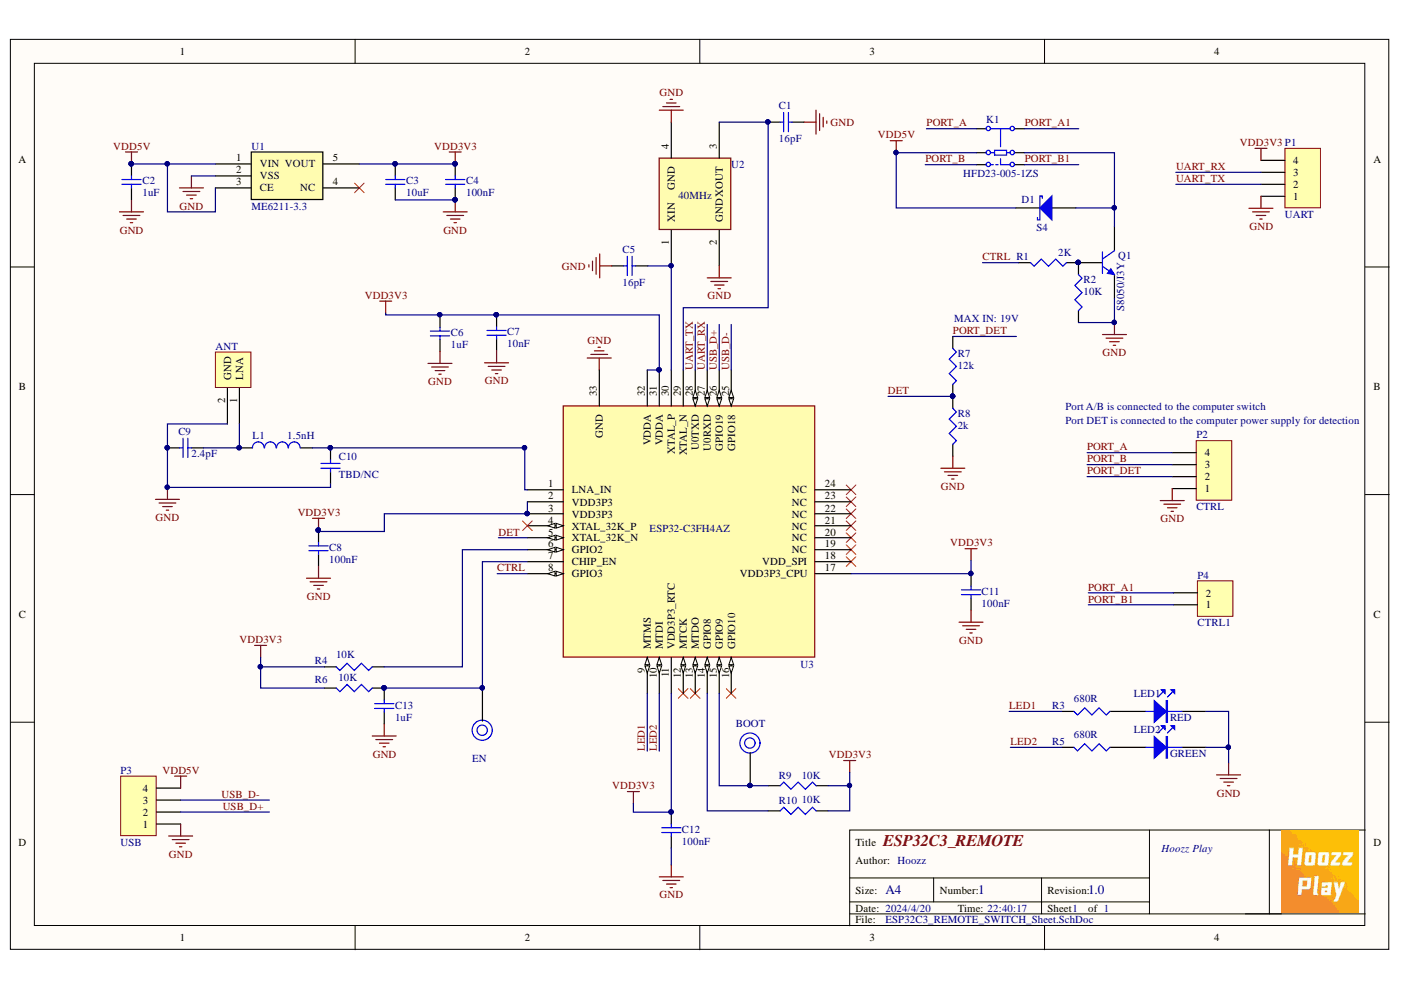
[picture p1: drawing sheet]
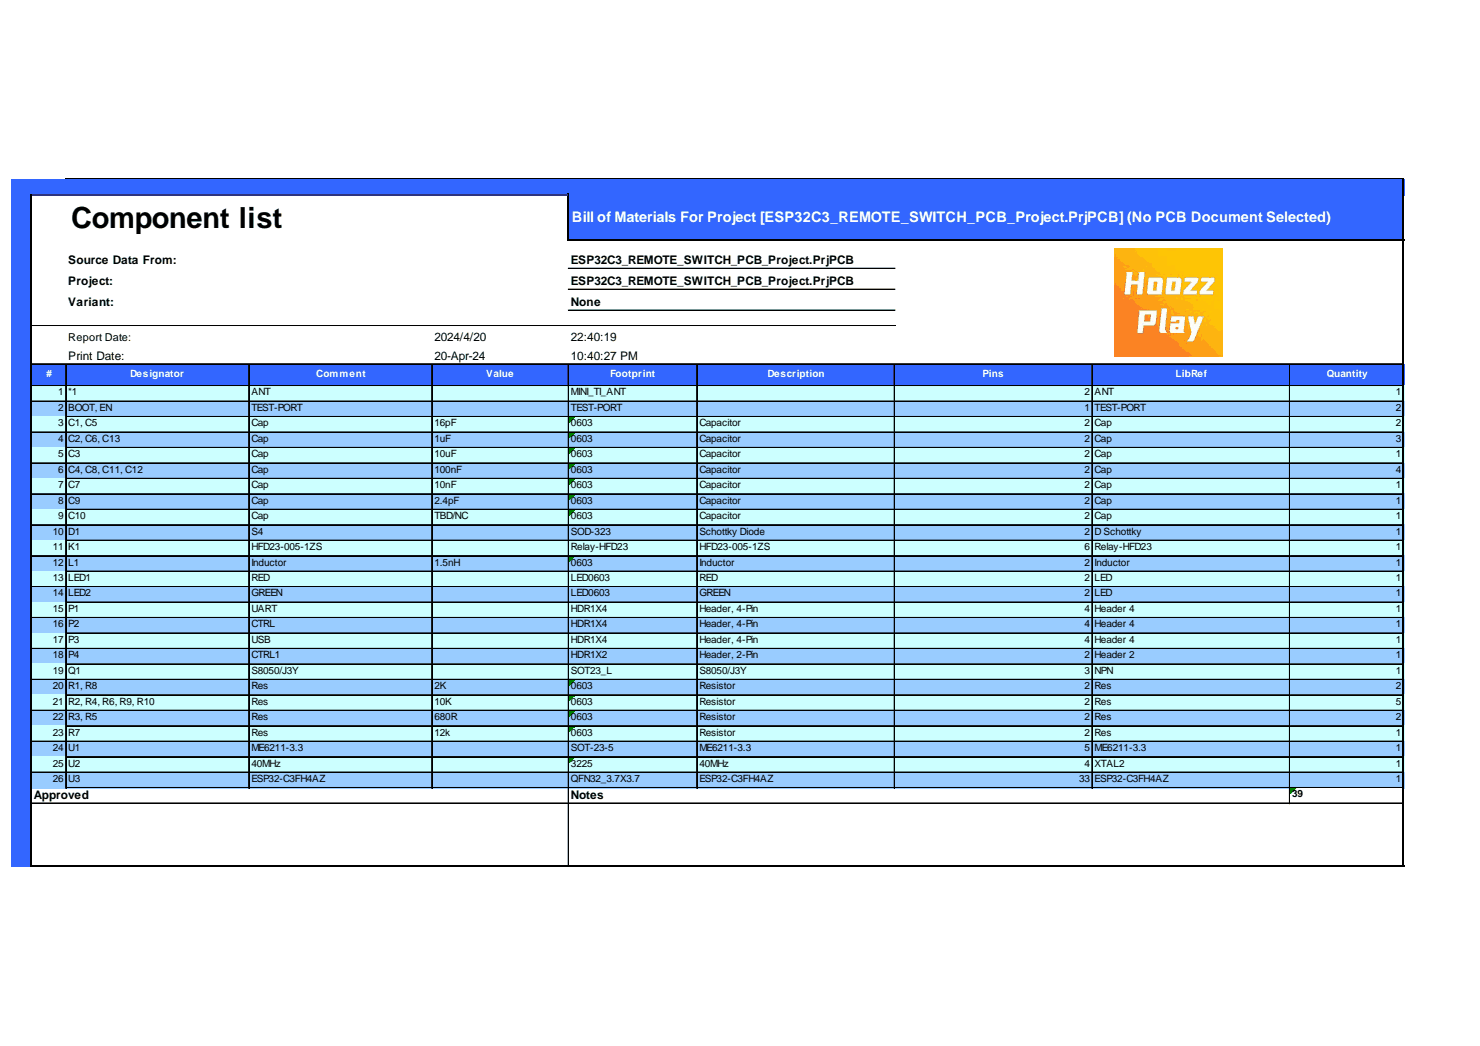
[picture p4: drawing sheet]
# Altium project ESP32C3_REMOTE_SWITCH_PCB_Project.PrjPCB
1 sheet, 39 parts. Net scope: global (net labels, ports and power ports of the same name join across sheets).
Board file: ESP32C3_REMOTE_SWITCH_PCB.PcbDoc

## Sheet ESP32C3_REMOTE_SWITCH_Sheet.SchDoc: ESP32C3_REMOTE
size A4; Author: Hoozz; Organization: Hoozz Play; DocumentNumber: 1; Revision: 1.0; SheetNumber: 1; SheetTotal: 1

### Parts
*1  ANT  [MINI_TI_ANT]
BOOT  TEST-PORT  [TEST-PORT]  (value not drawn)
C1  value 16pF  [0603]  (hidden comment: Cap)
C2  value 1uF  [0603]  (hidden comment: Cap)
C3  value 10uF  [0603]  (hidden comment: Cap)
C4  value 100nF  [0603]  (hidden comment: Cap)
C5  value 16pF  [0603]  (hidden comment: Cap)
C6  value 1uF  [0603]  (hidden comment: Cap)
C7  value 10nF  [0603]  (hidden comment: Cap)
C8  value 100nF  [0603]  (hidden comment: Cap)
C9  value 2.4pF  [0603]  (hidden comment: Cap)
C10  value TBD/NC  [0603]  (hidden comment: Cap)
C11  value 100nF  [0603]  (hidden comment: Cap)
C12  value 100nF  [0603]  (hidden comment: Cap)
C13  value 1uF  [0603]  (hidden comment: Cap)
D1  S4  [SOD-323]
EN  TEST-PORT  [TEST-PORT]  (value not drawn)
K1  HFD23-005-1ZS  [Relay-HFD23]
L1  value 1.5nH  [0603]  (hidden comment: Inductor)
LED1  RED  [LED0603]
LED2  GREEN  [LED0603]
P1  UART  [HDR1X4]
P2  CTRL  [HDR1X4]
P3  USB  [HDR1X4]
P4  CTRL1  [HDR1X2]
Q1  S8050/J3Y  [SOT23_L]
R1  value 2K  [0603]  (hidden comment: Res)
R2  value 10K  [0603]  (hidden comment: Res)
R3  value 680R  [0603]  (hidden comment: Res)
R4  value 10K  [0603]  (hidden comment: Res)
R5  value 680R  [0603]  (hidden comment: Res)
R6  value 10K  [0603]  (hidden comment: Res)
R7  value 12k  [0603]  (hidden comment: Res)
R8  value 2k  [0603]  (hidden comment: Res)
R9  value 10K  [0603]  (hidden comment: Res)
R10  value 10K  [0603]  (hidden comment: Res)
U1  ME6211-3.3  [SOT-23-5]
U2  40MHz  [3225]
U3  ESP32-C3FH4AZ  [QFN32_3.7X3.7]

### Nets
GND: *1.2(GND) C1.2 C2.1 C3.1 C4.1 C5.1 C6.1 C7.1 C8.1 C9.2 C10.1 C11.1 C12.1 C13.1 LED1.2(K) LED2.2(K) P1.1 P2.1 P3.1 Q1.2(E) R2.2 R8.2 U1.2(VSS) U2.2(GND) U2.4(GND) U3.33(GND)
VDD3V3: C3.2 C4.2 C6.2 C7.2 C8.2 C11.2 C12.2 P1.4 R4.2 R6.2 R9.2 R10.2 U1.5(VOUT) U3.2(VDD3P3) U3.3(VDD3P3) U3.11(VDD3P3_RTC) U3.17(VDD3P3_CPU) U3.31(VDDA) U3.32(VDDA)
VDD5V: C2.2 D1.2(K) K1.2 P3.4 U1.1(VIN) U1.3(CE)
CTRL: R1.2 U3.8(GPIO3)
DET: R7.2 R8.1 U3.5(XTAL_32K_N)
LED1: R3.2 U3.9(MTMS)
LED2: R5.2 U3.10(MTDI)
PORT_A: K1.1 P2.4
PORT_A1: K1.6 P4.2
PORT_B: K1.3 P2.3
PORT_B1: K1.4 P4.1
PORT_DET: P2.2 R7.1
UART_RX: P1.3 U3.27(U0RXD)
UART_TX: P1.2 U3.28(U0TXD)
USB_D+: P3.2 U3.26(GPIO19)
USB_D-: P3.3 U3.25(GPIO18)
Net*1_1: *1.1(LNA) C9.1 L1.1
NetBOOT_T: BOOT.T R9.1 U3.15(GPIO9)
NetC1_1: C1.1 U2.3(XOUT) U3.29(XTAL_N)
NetC5_2: C5.2 U2.1(XIN) U3.30(XTAL_P)
NetC10_2: C10.2 L1.2 U3.1(LNA_IN)
NetC13_2: C13.2 EN.T R6.1 U3.7(CHIP_EN)
NetD1_1: D1.1(A) K1.5 Q1.3(C)
NetLED1_1: LED1.1(A) R3.1
NetLED2_1: LED2.1(A) R5.1
NetQ1_1: Q1.1(B) R1.1 R2.1
NetR4_1: R4.1 U3.6(GPIO2)
NetR10_1: R10.1 U3.14(GPIO8)

Not connected (* = marked no-connect by the designer): U1 4(NC)*; U3 4(XTAL_32K_P)* 12(MTCK)* 13(MTDO)* 16(GPIO10)* 18(VDD_SPI)* 19(NC)* 20(NC)* 21(NC)* 22(NC)* 23(NC)* 24(NC)*

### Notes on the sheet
- (near R7) MAX IN: 19V
- (near P2) Port A/B is connected to the computer switch
- (near P2) Port DET is connected to the computer power supply for detection
